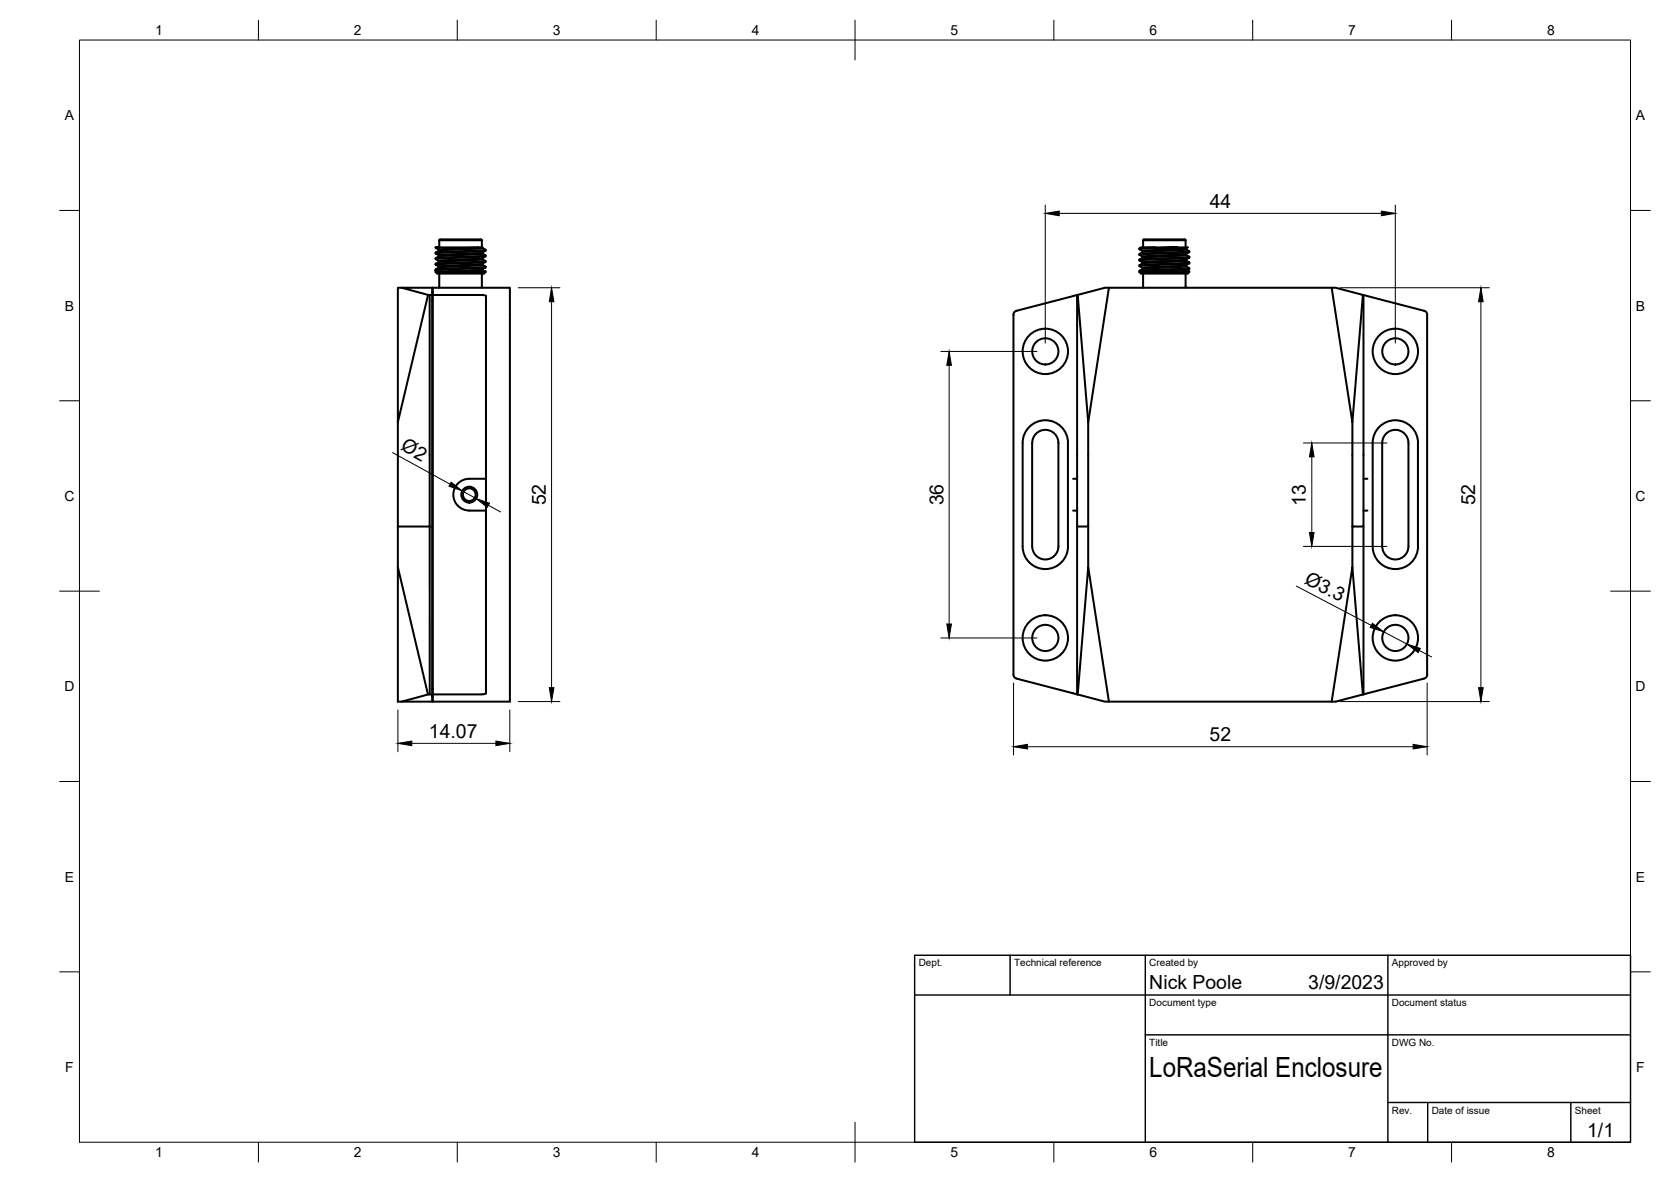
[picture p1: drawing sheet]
<svg xmlns="http://www.w3.org/2000/svg" width="420mm" height="297mm" viewBox="0 0 420 297" stroke-linecap="round" stroke-linejoin="round" font-family="sans-serif">
<!-- layer: Visible -->
<g fill="none" stroke="#000" stroke-width=".51">
<path d="M101 72.3h-1v33.8l7.6-32M108 74.1v58.2h-8v-26.2M108.7 72.3v102.2M108.7 72.3h-7.7l6.6 1.8h1.1M108.7 72.3h.1M108.7 73.5h.1M108.7 75.4l.1 .1M108.7 74h.1M108.8 74.1h12.4l1 .3v99.8l-.6 .3h-12.8zM108.8 74.1v-1.8h19.4v104h-19.4v-1.8M109.5 68.4v-.2h12.6v.2M109.5 62.2h1l-.9 .1z"/>
<path d="M109.5 68.4h12.6M109.5 68.4l.4 .4h11.8l.4-.4M109.5 63.5v.2M109.5 66.3v.2M109.5 67.7v.2M109.6 68l.3 .2M109.6 66.5l.7 .5M109.6 65.1l.7 .5M109.6 62.3l.7 .4M110.3 62.7v.3M110.3 64.1v.3M110.3 65.6v.3"/>
<path d="M110.3 63l-.7 .5M110.3 64.4l-.7 .5M110.3 65.9l-.7 .4M110.3 67.3l-.7 .4M110.4 60.4l.1 1.8h9.8M110.4 60.4h10.8M110.4 60.4l.3-.2h10.3l.2 .2M110.4 68.8v3.5M120.3 62.2h1v.1M120.3 62.2l-10 .5M121.2 68.8v3.5M121.2 60.4v1.8"/>
<path d="M121.3 65.2l-11 .7M121.3 63.7l-11 .7M121.3 62.3l-11 .7M121.3 68l-1.7 .2M121.3 66.6l-11 .7M121.3 64.9v.3l.8 .4-12.5 .7M121.3 68l.3 .2M121.3 66.6l.8 .4M121.3 63.4v.3l.8 .5M121.3 62.3l.8 .5M121.3 66.3v.3M121.3 67.7v.3"/>
<path d="M122 62.8l-12.4 .7M122.1 64.2l-11.8 .6-.7 .1-.1 .2M122.1 67l-12.5 .7M122.1 67.2l-1.2 .6-8.3 .4M122.1 65.8l-1.1 .5-10 .6h-.7v.4M122.1 64.4l-1.3 .5-10.5 .7M122.1 63l-.8 .5h-.6l-10.4 .6M122.1 67.2l-12.5 .8M122.1 65.8l-12.5 .7M122.1 64.2l-.1 .2-.7 .1-11.7 .6M122.1 63l-12.5 .7 .7 .4M122.1 62.8v.2"/>
<path d="M122.1 65.6v.2M122.1 67v.2M255.6 78.1a1.01 1.01 0 0 0-.8 1v90.5a1.01 1.01 0 0 0 .8 .9l15.2 4M270.8 74.1l-15.2 4M278.8 72.3h-1l-6.8 1.8M286.5 68.4h12.5M286.5 68.4l.4 .4h11.7l.4-.4M286.5 62.4v.2M286.5 65.2v.3M286.5 66.7v.2M286.5 68.1v.3M286.5 66.9l.8 .4"/>
<path d="M286.5 64.1l.8 .4M287.3 63.1v.3l-.8 .4M287.3 64.5v.3l-.8 .4M287.3 67.3v.3l-.8 .5M287.4 60.4h10.7M287.4 60.4l.2-.2h10.3l.2 .2M287.4 60.4v1.8M287.4 68.8v3.3M287.4 72v.3M290.3 62.2h-3.3l-.5 .2M290.3 62.2l-3.8 .2M290.3 62.2h5.7l-9.5 .4 .8 .5"/>
<path d="M296 62.2h2.6l-1.1 .3-10.2 .6M298.1 60.4v1.8M298.1 68.8v3.3M298.1 72l.1 .3M298.3 66.9l-11 .7M298.3 65.5l-11 .7M298.3 64.1l-11 .7M298.3 62.7l-11 .7M298.3 64.1l.7 .4-12.5 .7M298.3 66.9l.7 .5M298.3 65.5l.7 .4M298.3 62.7l.7 .4"/>
<path d="M298.3 62.4v.3M298.3 63.8v.3M298.3 65.2v.3M298.3 66.6v.3M298.3 68v.2M299 65.9l-12.5 .8M299 67.4l-12.5 .7M299 63.1l-11.7 .6-.7 .1-.1 .3M299 67.6l-.8 .5-1 .1M299 66.2l-1.3 .5-10.4 .6M299 64.8l-1.2 .5-10.3 .5-.2 .1v.3l-.8 .4M299 63.4l-1.2 .5-10.5 .6"/>
<path d="M299 67.6l-11.6 .6h11.6v.2M299 66.2l-12.5 .7M299 64.8l-12.5 .7 .8 .4M299 63.3l-12.5 .8M299 63.1v.2M299 64.5v.3M299 66v.2M299 67.4v.2M334.8 72.3h-56l-5.2 33.8v26.2h-2.8v-58.2h.2l2.6 32M342.7 74.1l-2.7 32-5.2-33.8h1l7 1.8M342.8 74.1l15.3 4M342.8 74.1v58.2h-2.8v-26.2"/>
<path d="M358.1 78.1a1.01 1.01 0 0 1 .8 1l-.1 90.5a.96 .96 0 0 1-.7 .9l-15.3 4M258.8 107.3a5.7 5.7 0 0 1 6.2-1.3 5.7 5.7 0 0 1 3.5 5.3v26a5.7 5.7 0 0 1-5.7 5.7 5.7 5.7 0 0 1-5.7-5.7v-26a5.7 5.7 0 0 1 1.7-4zM260.5 109a3.3 3.3 0 0 1 3.6-.7 3.3 3.3 0 0 1 2 3v26a3.3 3.3 0 0 1-3.3 3.3 3.3 3.3 0 0 1-3.3-3.3v-26a3.3 3.3 0 0 1 1-2.3zM346.8 107.3a5.7 5.7 0 0 1 6.2-1.3 5.7 5.7 0 0 1 3.6 5.3v26a5.7 5.7 0 0 1-5.7 5.7 5.7 5.7 0 0 1-5.8-5.7v-26a5.7 5.7 0 0 1 1.7-4zM348.5 109a3.3 3.3 0 0 1 3.6-.7 3.3 3.3 0 0 1 2 3v26a3.3 3.3 0 0 1-3.3 3.3 3.3 3.3 0 0 1-3.2-3.3v-26a3.3 3.3 0 0 1 .9-2.3zM100 132.3v10.2M108 132.3l.1 42.2M122.2 120.3h-1a7.5 7.5 0 0 0-5.4 .7 4 4 0 0 0-1.6 4.5 4 4 0 0 0 3.8 2.8h4.2M269.8 128.3h1M269.8 120.3h1M270.8 132.3v42.2M273.6 132.3v10.2"/>
<path d="M340 132.3v10.2M342.8 120.3h1M342.8 128.3h1M342.8 132.3v42.2M107.6 174.5l-7.6-32v33.8h8.7v-1.8h-1.1l-6.6 1.8M108.7 175h.1M108.8 174.6h-.1M108.8 173.2h-.1M270.8 174.5l7 1.8h58l7-1.8M271 174.5l2.6-32 5.2 33.8M342.7 174.5l-2.7-32-5.2 33.8"/>
<circle cx="262.8" cy="88.3" r="5.7"/>
<circle cx="262.8" cy="88.3" r="3.3"/>
<circle cx="350.8" cy="88.3" r="5.7"/>
<circle cx="350.8" cy="88.3" r="3.3"/>
<circle cx="118" cy="124.3" r="2"/>
<circle cx="118" cy="124.3" r="1.6"/>
<circle cx="262.8" cy="160.3" r="5.7"/>
<circle cx="262.8" cy="160.3" r="3.3"/>
<circle cx="350.8" cy="160.3" r="5.7"/>
<circle cx="350.8" cy="160.3" r="3.3"/>
</g>
<g fill="#000">
<circle cx="108" cy="132.3" r=".25"/>
<circle cx="340" cy="132.3" r=".25"/>
</g>
<!-- layer: BORDER -->
<g fill="none" stroke="#000" stroke-width=".25">
<path d="M20 10.1h390v276.9h-390zM65 5.1v5M115 5.1v5M165 5.1v5M215 5.1v10M265 5.1v5M315 5.1v5M365 5.1v5M15 52.9h5M410 52.9h5M15 100.7h5M410 100.7h5"/>
<path d="M15 148.6h10M405 148.6h10M15 196.4h5M410 196.4h5M15 244.2h5M410 244.2h5M65 287v5M115 287v5M165 287v5M215 282.1v9.9M265 287v5M315 287v5"/>
<path d="M365 287v5"/>
</g>
<!-- layer: TITLEBLOCK -->
<path d="M230 240.1h180v46.9h-180zM230 250h180M254 240.1v9.9M288 240.1v46.9M349 240.1v46.9M288 260.1h122M349 277.1h61M359 277.1v9.9M395 277.1v9.9" fill="none" stroke="#000" stroke-width=".36"/>
<!-- layer: FD_Dimensions -->
<g fill="none" stroke="#000" stroke-width=".25">
<path d="M262.8 51.5v34.7M266.3 53.6h81M350.8 51.5v34.7M130.3 72.3h10.5M138.7 75.8v97M336.9 72.3h37.6M372.4 75.8v97M236.6 88.3h24.1M238.7 91.8v65M98.7 113.7l14.5 8M327.7 111.3h21M329.8 114.8v19"/>
<path d="M116.2 123.4l3.5 1.9M122.8 127l3.1 1.7M327.7 137.3h21M325.9 147.3l18.9 9.9M347.9 158.8l5.9 3M100.1 178.4v10.5M128.2 178.4v10.5M130.3 176.3h10.5M236.6 160.3h24.1M254.8 171.6v18.1M336.9 176.3h37.6M356.8 163.5l3.2 1.6"/>
<path d="M358.8 171.6v18.1M103.5 186.8h21.2M258.3 187.6h97"/>
</g>
<g fill="#000" stroke="#000" stroke-width=".25">
<path d="M262.8 53.6l3.5-.5v1.1zM347.3 53.1l3.5 .5-3.5 .6zM138.7 72.3l.6 3.5h-1.2zM372.4 72.3l.5 3.5h-1.1zM238.7 88.3l.5 3.5h-1.1zM329.8 111.3l.6 3.5h-1.2zM113.4 121.2l2.8 2.2-3.3-1.2zM119.7 125.3l3.4 1.2-.6 1zM329.2 133.8h1.2l-.6 3.5zM238.1 156.8h1.1l-.5 3.5zM345.1 156.6l2.8 2.2-3.4-1.1zM138.1 172.8h1.2l-.6 3.5z"/>
<path d="M353.8 161.8l3.3 1.1-.5 1.1zM371.8 172.8h1.1l-.5 3.5zM100.1 186.8l3.4-.6v1.2zM124.7 186.2l3.5 .6-3.5 .6zM254.8 187.6l3.5-.5v1.1zM355.3 187.1l3.5 .5-3.5 .6z"/>
</g>
<text font-size="7" x="289" y="270.6">LoRaSerial Enclosure</text>
<g font-size="4.9">
<text x="304.2" y="52.2">44</text>
<text x="100.5" y="113" transform="rotate(29 100.5 113)">Ø2</text>
<text x="137.2" y="127" transform="rotate(-90 137.2 127)">52</text>
<text x="237.2" y="127" transform="rotate(-90 237.2 127)">36</text>
<text x="328.4" y="127.2" transform="rotate(-90 328.4 127.2)">13</text>
<text x="370.9" y="127" transform="rotate(-90 370.9 127)">52</text>
<text x="327.7" y="146.5" transform="rotate(28 327.7 146.5)">Ø3.3</text>
<text x="107.8" y="185.3">14.07</text>
<text x="304.1" y="186.2">52</text>
<text x="289" y="248.5">Nick Poole</text>
<text x="329" y="248.5">3/9/2023</text>
<text x="399.1" y="285.7">1/1</text>
</g>
<g font-size="3.5">
<text x="39" y="8.8">1</text>
<text x="89" y="8.8">2</text>
<text x="139" y="8.8">3</text>
<text x="189" y="8.8">4</text>
<text x="239" y="8.8">5</text>
<text x="289" y="8.8">6</text>
<text x="339" y="8.8">7</text>
<text x="389" y="8.8">8</text>
<text x="16.3" y="30.2">A</text>
<text x="411.3" y="30.2">A</text>
<text x="16.3" y="78">B</text>
<text x="411.3" y="78">B</text>
<text x="16.2" y="125.9">C</text>
<text x="411.2" y="125.9">C</text>
<text x="16.2" y="173.7">D</text>
<text x="411.2" y="173.7">D</text>
<text x="16.3" y="221.6">E</text>
<text x="411.3" y="221.6">E</text>
<text x="16.4" y="269.4">F</text>
<text x="411.4" y="269.4">F</text>
<text x="39" y="290.8">1</text>
<text x="89" y="290.8">2</text>
<text x="139" y="290.8">3</text>
<text x="189" y="290.8">4</text>
<text x="239" y="290.8">5</text>
<text x="289" y="290.8">6</text>
<text x="339" y="290.8">7</text>
<text x="389" y="290.8">8</text>
</g>
<g font-size="2.5">
<text x="231" y="242.9">Dept.</text>
<text x="255" y="242.9">Technical reference</text>
<text x="289" y="242.9">Created by</text>
<text x="350" y="242.9">Approved by</text>
<text x="289" y="252.8">Document type</text>
<text x="350" y="252.8">Document status</text>
<text x="289" y="262.9">Title</text>
<text x="350" y="262.9">DWG No.</text>
<text x="350" y="279.9">Rev.</text>
<text x="360" y="279.9">Date of issue</text>
<text x="396" y="279.9">Sheet</text>
</g>
</svg>
